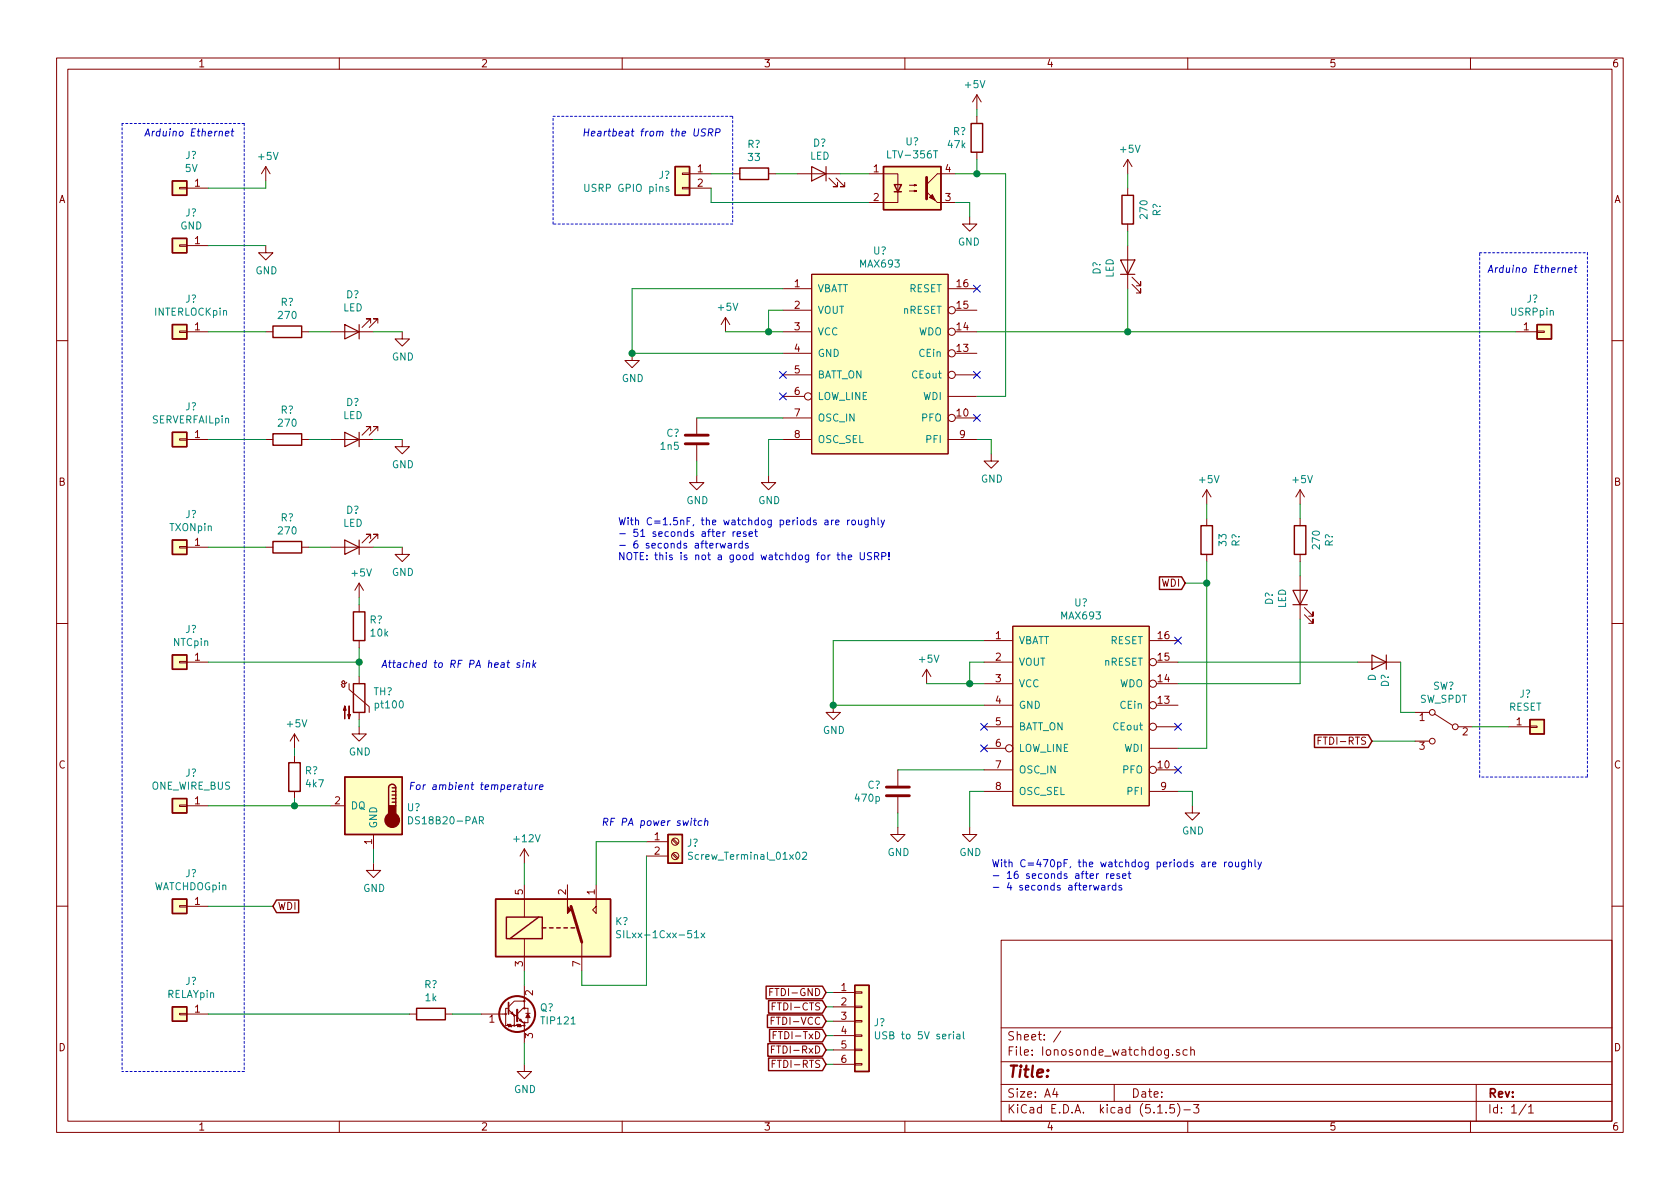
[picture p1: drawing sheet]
EESchema Schematic File Version 4
EELAYER 30 0
EELAYER END
$Descr A4 11693 8268
encoding utf-8
Sheet 1 1
Title ""
Date ""
Rev ""
Comp ""
Comment1 ""
Comment2 ""
Comment3 ""
Comment4 ""
$EndDescr
$Comp
L Transistor_BJT:TIP121 Q?
U 1 1
P 3550 7050
F 0 "Q?" H 3757 7096 50  0000 L CNN
F 1 "TIP121" H 3757 7005 50  0000 L CNN
F 2 "Package_TO_SOT_THT:TO-220-3_Vertical" H 3750 6975 50  0001 L CIN
F 3 "http://www.fairchildsemi.com/ds/TI/TIP120.pdf" H 3550 7050 50  0001 L CNN
	1    3550 7050
	1    0    0    -1  
$EndComp
$Comp
L power:GND #PWR?
U 1 1
P 3650 7400
F 0 "#PWR?" H 3650 7150 50  0001 C CNN
F 1 "GND" H 3655 7227 50  0000 C CNN
F 2 "" H 3650 7400 50  0001 C CNN
F 3 "" H 3650 7400 50  0001 C CNN
	1    3650 7400
	1    0    0    -1  
$EndComp
$Comp
L Relay:SILxx-1Cxx-51x K?
U 1 1
P 3850 6450
F 0 "K?" H 4280 6496 50  0000 L CNN
F 1 "SILxx-1Cxx-51x" H 4280 6405 50  0000 L CNN
F 2 "Relay_THT:Relay_SPDT_StandexMeder_SIL_Form1C" H 4300 6400 50  0001 L CNN
F 3 "https://standexelectronics.com/wp-content/uploads/datasheet_reed_relay_SIL.pdf" H 3850 6450 50  0001 C CNN
	1    3850 6450
	1    0    0    -1  
$EndComp
$Comp
L power:+12V #PWR?
U 1 1
P 3650 6000
F 0 "#PWR?" H 3650 5850 50  0001 C CNN
F 1 "+12V" H 3665 6173 50  0000 C CNN
F 2 "" H 3650 6000 50  0001 C CNN
F 3 "" H 3650 6000 50  0001 C CNN
	1    3650 6000
	1    0    0    -1  
$EndComp
$Comp
L Device:R R?
U 1 1
P 3000 7050
F 0 "R?" V 2793 7050 50  0000 C CNN
F 1 "1k" V 2884 7050 50  0000 C CNN
F 2 "" V 2930 7050 50  0001 C CNN
F 3 "~" H 3000 7050 50  0001 C CNN
	1    3000 7050
	0    1    1    0   
$EndComp
Wire Wire Line
	3150 7050 3350 7050
Wire Wire Line
	3650 7400 3650 7250
Wire Wire Line
	3650 6850 3650 6750
Wire Wire Line
	3650 6150 3650 6000
$Comp
L Connector_Generic:Conn_01x01 J?
U 1 1
P 1250 2300
F 0 "J?" H 1168 2075 50  0000 C CNN
F 1 "INTERLOCKpin" H 1168 2166 50  0000 C CNN
F 2 "" H 1250 2300 50  0001 C CNN
F 3 "~" H 1250 2300 50  0001 C CNN
	1    1250 2300
	-1   0    0    1   
$EndComp
$Comp
L Connector_Generic:Conn_01x01 J?
U 1 1
P 1250 3050
F 0 "J?" H 1168 2825 50  0000 C CNN
F 1 "SERVERFAILpin" H 1168 2916 50  0000 C CNN
F 2 "" H 1250 3050 50  0001 C CNN
F 3 "~" H 1250 3050 50  0001 C CNN
	1    1250 3050
	-1   0    0    1   
$EndComp
$Comp
L Connector_Generic:Conn_01x01 J?
U 1 1
P 1250 3800
F 0 "J?" H 1168 3575 50  0000 C CNN
F 1 "TXONpin" H 1168 3666 50  0000 C CNN
F 2 "" H 1250 3800 50  0001 C CNN
F 3 "~" H 1250 3800 50  0001 C CNN
	1    1250 3800
	-1   0    0    1   
$EndComp
$Comp
L Connector_Generic:Conn_01x01 J?
U 1 1
P 1250 7050
F 0 "J?" H 1168 6825 50  0000 C CNN
F 1 "RELAYpin" H 1168 6916 50  0000 C CNN
F 2 "" H 1250 7050 50  0001 C CNN
F 3 "~" H 1250 7050 50  0001 C CNN
	1    1250 7050
	-1   0    0    1   
$EndComp
$Comp
L Connector_Generic:Conn_01x01 J?
U 1 1
P 10750 2300
F 0 "J?" H 10668 2075 50  0000 C CNN
F 1 "USRPpin" H 10668 2166 50  0000 C CNN
F 2 "" H 10750 2300 50  0001 C CNN
F 3 "~" H 10750 2300 50  0001 C CNN
	1    10750 2300
	1    0    0    1   
$EndComp
$Comp
L Connector_Generic:Conn_01x01 J?
U 1 1
P 1250 4600
F 0 "J?" H 1168 4375 50  0000 C CNN
F 1 "NTCpin" H 1168 4466 50  0000 C CNN
F 2 "" H 1250 4600 50  0001 C CNN
F 3 "~" H 1250 4600 50  0001 C CNN
	1    1250 4600
	-1   0    0    1   
$EndComp
$Comp
L Connector_Generic:Conn_01x01 J?
U 1 1
P 1250 5600
F 0 "J?" H 1168 5375 50  0000 C CNN
F 1 "ONE_WIRE_BUS" H 1168 5466 50  0000 C CNN
F 2 "" H 1250 5600 50  0001 C CNN
F 3 "~" H 1250 5600 50  0001 C CNN
	1    1250 5600
	-1   0    0    1   
$EndComp
$Comp
L Device:R R?
U 1 1
P 2000 2300
F 0 "R?" V 1793 2300 50  0000 C CNN
F 1 "270" V 1884 2300 50  0000 C CNN
F 2 "" V 1930 2300 50  0001 C CNN
F 3 "~" H 2000 2300 50  0001 C CNN
	1    2000 2300
	0    1    1    0   
$EndComp
$Comp
L Device:LED D?
U 1 1
P 2450 2300
F 0 "D?" H 2443 2045 50  0000 C CNN
F 1 "LED" H 2443 2136 50  0000 C CNN
F 2 "" H 2450 2300 50  0001 C CNN
F 3 "~" H 2450 2300 50  0001 C CNN
	1    2450 2300
	-1   0    0    1   
$EndComp
$Comp
L power:GND #PWR?
U 1 1
P 2800 2300
F 0 "#PWR?" H 2800 2050 50  0001 C CNN
F 1 "GND" H 2805 2127 50  0000 C CNN
F 2 "" H 2800 2300 50  0001 C CNN
F 3 "" H 2800 2300 50  0001 C CNN
	1    2800 2300
	1    0    0    -1  
$EndComp
Wire Wire Line
	1450 2300 1850 2300
Wire Wire Line
	2150 2300 2300 2300
Wire Wire Line
	2600 2300 2800 2300
$Comp
L Device:R R?
U 1 1
P 2000 3050
F 0 "R?" V 1793 3050 50  0000 C CNN
F 1 "270" V 1884 3050 50  0000 C CNN
F 2 "" V 1930 3050 50  0001 C CNN
F 3 "~" H 2000 3050 50  0001 C CNN
	1    2000 3050
	0    1    1    0   
$EndComp
$Comp
L Device:LED D?
U 1 1
P 2450 3050
F 0 "D?" H 2443 2795 50  0000 C CNN
F 1 "LED" H 2443 2886 50  0000 C CNN
F 2 "" H 2450 3050 50  0001 C CNN
F 3 "~" H 2450 3050 50  0001 C CNN
	1    2450 3050
	-1   0    0    1   
$EndComp
$Comp
L power:GND #PWR?
U 1 1
P 2800 3050
F 0 "#PWR?" H 2800 2800 50  0001 C CNN
F 1 "GND" H 2805 2877 50  0000 C CNN
F 2 "" H 2800 3050 50  0001 C CNN
F 3 "" H 2800 3050 50  0001 C CNN
	1    2800 3050
	1    0    0    -1  
$EndComp
Wire Wire Line
	1450 3050 1850 3050
Wire Wire Line
	2150 3050 2300 3050
Wire Wire Line
	2600 3050 2800 3050
$Comp
L Device:R R?
U 1 1
P 2000 3800
F 0 "R?" V 1793 3800 50  0000 C CNN
F 1 "270" V 1884 3800 50  0000 C CNN
F 2 "" V 1930 3800 50  0001 C CNN
F 3 "~" H 2000 3800 50  0001 C CNN
	1    2000 3800
	0    1    1    0   
$EndComp
$Comp
L Device:LED D?
U 1 1
P 2450 3800
F 0 "D?" H 2443 3545 50  0000 C CNN
F 1 "LED" H 2443 3636 50  0000 C CNN
F 2 "" H 2450 3800 50  0001 C CNN
F 3 "~" H 2450 3800 50  0001 C CNN
	1    2450 3800
	-1   0    0    1   
$EndComp
$Comp
L power:GND #PWR?
U 1 1
P 2800 3800
F 0 "#PWR?" H 2800 3550 50  0001 C CNN
F 1 "GND" H 2805 3627 50  0000 C CNN
F 2 "" H 2800 3800 50  0001 C CNN
F 3 "" H 2800 3800 50  0001 C CNN
	1    2800 3800
	1    0    0    -1  
$EndComp
Wire Wire Line
	2800 3800 2600 3800
Wire Wire Line
	2300 3800 2150 3800
Wire Wire Line
	1850 3800 1450 3800
$Comp
L Sensor_Temperature:DS18B20-PAR U?
U 1 1
P 2600 5600
F 0 "U?" H 2370 5589 50  0000 R CNN
F 1 "DS18B20-PAR" H 2370 5498 50  0000 R CNN
F 2 "Package_TO_SOT_THT:TO-92_Inline" H 1600 5350 50  0001 C CNN
F 3 "http://datasheets.maximintegrated.com/en/ds/DS18B20-PAR.pdf" H 2450 5850 50  0001 C CNN
	1    2600 5600
	-1   0    0    -1  
$EndComp
$Comp
L Connector_Generic:Conn_01x01 J?
U 1 1
P 1250 1700
F 0 "J?" H 1168 1475 50  0000 C CNN
F 1 "GND" H 1168 1566 50  0000 C CNN
F 2 "" H 1250 1700 50  0001 C CNN
F 3 "~" H 1250 1700 50  0001 C CNN
	1    1250 1700
	-1   0    0    1   
$EndComp
$Comp
L power:GND #PWR?
U 1 1
P 1850 1700
F 0 "#PWR?" H 1850 1450 50  0001 C CNN
F 1 "GND" H 1855 1527 50  0000 C CNN
F 2 "" H 1850 1700 50  0001 C CNN
F 3 "" H 1850 1700 50  0001 C CNN
	1    1850 1700
	1    0    0    -1  
$EndComp
$Comp
L power:GND #PWR?
U 1 1
P 2600 6000
F 0 "#PWR?" H 2600 5750 50  0001 C CNN
F 1 "GND" H 2605 5827 50  0000 C CNN
F 2 "" H 2600 6000 50  0001 C CNN
F 3 "" H 2600 6000 50  0001 C CNN
	1    2600 6000
	1    0    0    -1  
$EndComp
Wire Wire Line
	2600 6000 2600 5900
$Comp
L Connector_Generic:Conn_01x01 J?
U 1 1
P 1250 1300
F 0 "J?" H 1168 1075 50  0000 C CNN
F 1 "5V" H 1168 1166 50  0000 C CNN
F 2 "" H 1250 1300 50  0001 C CNN
F 3 "~" H 1250 1300 50  0001 C CNN
	1    1250 1300
	-1   0    0    1   
$EndComp
$Comp
L power:+5V #PWR?
U 1 1
P 1850 1250
F 0 "#PWR?" H 1850 1100 50  0001 C CNN
F 1 "+5V" H 1865 1423 50  0000 C CNN
F 2 "" H 1850 1250 50  0001 C CNN
F 3 "" H 1850 1250 50  0001 C CNN
	1    1850 1250
	1    0    0    -1  
$EndComp
$Comp
L Device:R R?
U 1 1
P 2050 5400
F 0 "R?" H 2120 5446 50  0000 L CNN
F 1 "4k7" H 2120 5355 50  0000 L CNN
F 2 "" V 1980 5400 50  0001 C CNN
F 3 "~" H 2050 5400 50  0001 C CNN
	1    2050 5400
	1    0    0    -1  
$EndComp
$Comp
L power:+5V #PWR?
U 1 1
P 2050 5200
F 0 "#PWR?" H 2050 5050 50  0001 C CNN
F 1 "+5V" H 2065 5373 50  0000 C CNN
F 2 "" H 2050 5200 50  0001 C CNN
F 3 "" H 2050 5200 50  0001 C CNN
	1    2050 5200
	1    0    0    -1  
$EndComp
Wire Wire Line
	2050 5200 2050 5250
Wire Wire Line
	2050 5550 2050 5600
Connection ~ 2050 5600
Wire Wire Line
	2050 5600 2300 5600
$Comp
L Device:Thermistor_NTC TH?
U 1 1
P 2500 4850
F 0 "TH?" H 2598 4896 50  0000 L CNN
F 1 "pt100" H 2598 4805 50  0000 L CNN
F 2 "" H 2500 4900 50  0001 C CNN
F 3 "~" H 2500 4900 50  0001 C CNN
	1    2500 4850
	1    0    0    -1  
$EndComp
$Comp
L Device:R R?
U 1 1
P 2500 4350
F 0 "R?" H 2570 4396 50  0000 L CNN
F 1 "10k" H 2570 4305 50  0000 L CNN
F 2 "" V 2430 4350 50  0001 C CNN
F 3 "~" H 2500 4350 50  0001 C CNN
	1    2500 4350
	1    0    0    -1  
$EndComp
Wire Wire Line
	2500 4600 2500 4500
Wire Wire Line
	2500 4700 2500 4600
Connection ~ 2500 4600
$Comp
L power:GND #PWR?
U 1 1
P 2500 5050
F 0 "#PWR?" H 2500 4800 50  0001 C CNN
F 1 "GND" H 2505 4877 50  0000 C CNN
F 2 "" H 2500 5050 50  0001 C CNN
F 3 "" H 2500 5050 50  0001 C CNN
	1    2500 5050
	1    0    0    -1  
$EndComp
$Comp
L power:+5V #PWR?
U 1 1
P 2500 4150
F 0 "#PWR?" H 2500 4000 50  0001 C CNN
F 1 "+5V" H 2515 4323 50  0000 C CNN
F 2 "" H 2500 4150 50  0001 C CNN
F 3 "" H 2500 4150 50  0001 C CNN
	1    2500 4150
	1    0    0    -1  
$EndComp
Wire Wire Line
	2500 4150 2500 4200
Wire Wire Line
	2500 5000 2500 5050
$Comp
L Isolator:LTV-356T U?
U 1 1
P 6350 1300
F 0 "U?" H 6350 1625 50  0000 C CNN
F 1 "LTV-356T" H 6350 1534 50  0000 C CNN
F 2 "Package_SO:SO-4_4.4x3.6mm_P2.54mm" H 6150 1100 50  0001 L CIN
F 3 "http://optoelectronics.liteon.com/upload/download/DS70-2001-010/S_110_LTV-356T%2020140520.pdf" H 6350 1300 50  0001 L CNN
	1    6350 1300
	1    0    0    -1  
$EndComp
$Comp
L power:GND #PWR?
U 1 1
P 6750 1500
F 0 "#PWR?" H 6750 1250 50  0001 C CNN
F 1 "GND" H 6755 1327 50  0000 C CNN
F 2 "" H 6750 1500 50  0001 C CNN
F 3 "" H 6750 1500 50  0001 C CNN
	1    6750 1500
	-1   0    0    -1  
$EndComp
Wire Wire Line
	6750 1500 6750 1400
Wire Wire Line
	6750 1400 6650 1400
Wire Wire Line
	6650 1200 6800 1200
Text Notes 1000 950  0    50   Italic 0
Arduino Ethernet
Wire Wire Line
	1850 1300 1850 1250
Wire Wire Line
	1450 1300 1850 1300
$Comp
L Device:R R?
U 1 1
P 6800 950
F 0 "R?" H 6870 996 50  0000 L CNN
F 1 "47k" H 6870 905 50  0000 L CNN
F 2 "" V 6730 950 50  0001 C CNN
F 3 "~" H 6800 950 50  0001 C CNN
	1    6800 950 
	-1   0    0    -1  
$EndComp
$Comp
L power:+5V #PWR?
U 1 1
P 6800 750
F 0 "#PWR?" H 6800 600 50  0001 C CNN
F 1 "+5V" H 6815 923 50  0000 C CNN
F 2 "" H 6800 750 50  0001 C CNN
F 3 "" H 6800 750 50  0001 C CNN
	1    6800 750 
	-1   0    0    -1  
$EndComp
Wire Wire Line
	6800 750  6800 800 
Wire Wire Line
	6800 1100 6800 1200
$Comp
L Device:LED D?
U 1 1
P 5700 1200
F 0 "D?" H 5693 1416 50  0000 C CNN
F 1 "LED" H 5693 1325 50  0000 C CNN
F 2 "" H 5700 1200 50  0001 C CNN
F 3 "~" H 5700 1200 50  0001 C CNN
	1    5700 1200
	-1   0    0    -1  
$EndComp
$Comp
L Device:R R?
U 1 1
P 5250 1200
F 0 "R?" V 5043 1200 50  0000 C CNN
F 1 "33" V 5134 1200 50  0000 C CNN
F 2 "" V 5180 1200 50  0001 C CNN
F 3 "~" H 5250 1200 50  0001 C CNN
	1    5250 1200
	0    -1   1    0   
$EndComp
$Comp
L Connector_Generic:Conn_01x02 J?
U 1 1
P 4750 1200
F 0 "J?" H 4830 1192 50  0000 L CNN
F 1 "USRP GPIO pins" H 4830 1101 50  0000 L CNN
F 2 "" H 4750 1200 50  0001 C CNN
F 3 "~" H 4750 1200 50  0001 C CNN
	1    4750 1200
	-1   0    0    -1  
$EndComp
Wire Wire Line
	4950 1200 5100 1200
Wire Wire Line
	5400 1200 5550 1200
Wire Wire Line
	5850 1200 6050 1200
Wire Wire Line
	6050 1400 4950 1400
Wire Wire Line
	4950 1400 4950 1300
Wire Notes Line
	1700 850  850  850 
Wire Notes Line
	850  850  850  7450
Wire Wire Line
	1450 1700 1850 1700
Wire Notes Line
	1700 850  1700 7450
Wire Notes Line
	1700 7450 850  7450
Wire Wire Line
	1450 4600 2500 4600
Wire Wire Line
	1450 5600 2050 5600
Wire Wire Line
	1450 7050 2850 7050
$Comp
L Switch:SW_SPDT SW?
U 1 1
P 10050 5050
F 0 "SW?" H 10050 5335 50  0000 C CNN
F 1 "SW_SPDT" H 10050 5244 50  0000 C CNN
F 2 "" H 10050 5050 50  0001 C CNN
F 3 "~" H 10050 5050 50  0001 C CNN
	1    10050 5050
	-1   0    0    -1  
$EndComp
$Comp
L Connector_Generic:Conn_01x06 J?
U 1 1
P 6000 7100
F 0 "J?" H 6080 7092 50  0000 L CNN
F 1 "USB to 5V serial" H 6080 7001 50  0000 L CNN
F 2 "" H 6000 7100 50  0001 C CNN
F 3 "~" H 6000 7100 50  0001 C CNN
	1    6000 7100
	1    0    0    -1  
$EndComp
Text GLabel 5750 6900 0    50   Input ~ 0
FTDI-GND
Text GLabel 5750 7000 0    50   Input ~ 0
FTDI-CTS
Text GLabel 5750 7100 0    50   Input ~ 0
FTDI-VCC
Text GLabel 5750 7200 0    50   Input ~ 0
FTDI-TxD
Text GLabel 5750 7300 0    50   Input ~ 0
FTDI-RxD
Text GLabel 5750 7400 0    50   Input ~ 0
FTDI-RTS
Wire Wire Line
	5800 6900 5750 6900
Wire Wire Line
	5800 7000 5750 7000
Wire Wire Line
	5800 7100 5750 7100
Wire Wire Line
	5800 7200 5750 7200
Wire Wire Line
	5800 7300 5750 7300
Wire Wire Line
	5800 7400 5750 7400
$Comp
L Connector_Generic:Conn_01x01 J?
U 1 1
P 1250 6300
F 0 "J?" H 1168 6075 50  0000 C CNN
F 1 "WATCHDOGpin" H 1168 6166 50  0000 C CNN
F 2 "" H 1250 6300 50  0001 C CNN
F 3 "~" H 1250 6300 50  0001 C CNN
	1    1250 6300
	-1   0    0    1   
$EndComp
Wire Wire Line
	1900 6300 1450 6300
Text GLabel 1900 6300 2    50   Input ~ 0
WDI
$Comp
L Connector:Screw_Terminal_01x02 J?
U 1 1
P 4700 5850
F 0 "J?" H 4780 5842 50  0000 L CNN
F 1 "Screw_Terminal_01x02" H 4780 5751 50  0000 L CNN
F 2 "" H 4700 5850 50  0001 C CNN
F 3 "~" H 4700 5850 50  0001 C CNN
	1    4700 5850
	1    0    0    -1  
$EndComp
Wire Wire Line
	4500 5950 4500 6850
Wire Wire Line
	4500 6850 4050 6850
Wire Wire Line
	4050 6850 4050 6750
Wire Wire Line
	4150 6150 4150 5850
Wire Wire Line
	4150 5850 4500 5850
Text Notes 4950 5750 2    50   Italic 0
RF PA power switch
Text Notes 3750 4650 2    50   Italic 0
Attached to RF PA heat sink
Text Notes 3800 5500 2    50   Italic 0
For ambient temperature
Text Notes 4050 950  0    50   Italic 0
Heartbeat from the USRP
$Comp
L Connector_Generic:Conn_01x01 J?
U 1 1
P 10700 5050
F 0 "J?" H 10618 4825 50  0000 C CNN
F 1 "RESET" H 10618 4916 50  0000 C CNN
F 2 "" H 10700 5050 50  0001 C CNN
F 3 "~" H 10700 5050 50  0001 C CNN
	1    10700 5050
	1    0    0    1   
$EndComp
Wire Wire Line
	9550 5150 9850 5150
Wire Wire Line
	9750 4950 9850 4950
Wire Wire Line
	9750 4600 9750 4950
Wire Wire Line
	9050 4000 9050 3900
Wire Wire Line
	9050 3600 9050 3500
Wire Wire Line
	9050 4750 9050 4300
Wire Wire Line
	8200 4750 9050 4750
$Comp
L Device:LED D?
U 1 1
P 9050 4150
F 0 "D?" H 9043 4366 50  0000 C CNN
F 1 "LED" H 9043 4275 50  0000 C CNN
F 2 "" H 9050 4150 50  0001 C CNN
F 3 "~" H 9050 4150 50  0001 C CNN
	1    9050 4150
	0    -1   -1   0   
$EndComp
$Comp
L Device:R R?
U 1 1
P 9050 3750
F 0 "R?" V 8843 3750 50  0000 C CNN
F 1 "270" V 8934 3750 50  0000 C CNN
F 2 "" V 8980 3750 50  0001 C CNN
F 3 "~" H 9050 3750 50  0001 C CNN
	1    9050 3750
	-1   0    0    1   
$EndComp
$Comp
L power:+5V #PWR?
U 1 1
P 9050 3500
F 0 "#PWR?" H 9050 3350 50  0001 C CNN
F 1 "+5V" H 9065 3673 50  0000 C CNN
F 2 "" H 9050 3500 50  0001 C CNN
F 3 "" H 9050 3500 50  0001 C CNN
	1    9050 3500
	1    0    0    -1  
$EndComp
Connection ~ 8400 4050
Wire Wire Line
	8400 5200 8400 4050
Wire Wire Line
	8200 5200 8400 5200
Wire Wire Line
	6250 5750 6250 5650
Wire Wire Line
	6750 5500 6750 5750
$Comp
L power:GND #PWR?
U 1 1
P 6250 5750
F 0 "#PWR?" H 6250 5500 50  0001 C CNN
F 1 "GND" H 6255 5577 50  0000 C CNN
F 2 "" H 6250 5750 50  0001 C CNN
F 3 "" H 6250 5750 50  0001 C CNN
	1    6250 5750
	1    0    0    -1  
$EndComp
Wire Wire Line
	6250 5350 6850 5350
Wire Wire Line
	6850 5500 6750 5500
Wire Wire Line
	8300 5500 8300 5600
Wire Wire Line
	8200 5500 8300 5500
$Comp
L power:GND #PWR?
U 1 1
P 8300 5600
F 0 "#PWR?" H 8300 5350 50  0001 C CNN
F 1 "GND" H 8305 5427 50  0000 C CNN
F 2 "" H 8300 5600 50  0001 C CNN
F 3 "" H 8300 5600 50  0001 C CNN
	1    8300 5600
	1    0    0    -1  
$EndComp
$Comp
L power:GND #PWR?
U 1 1
P 6750 5750
F 0 "#PWR?" H 6750 5500 50  0001 C CNN
F 1 "GND" H 6755 5577 50  0000 C CNN
F 2 "" H 6750 5750 50  0001 C CNN
F 3 "" H 6750 5750 50  0001 C CNN
	1    6750 5750
	1    0    0    -1  
$EndComp
Wire Wire Line
	8250 4050 8400 4050
Text GLabel 8250 4050 0    50   Input ~ 0
WDI
Wire Wire Line
	8400 3900 8400 4050
Wire Wire Line
	8400 3500 8400 3600
$Comp
L power:+5V #PWR?
U 1 1
P 8400 3500
F 0 "#PWR?" H 8400 3350 50  0001 C CNN
F 1 "+5V" H 8415 3673 50  0000 C CNN
F 2 "" H 8400 3500 50  0001 C CNN
F 3 "" H 8400 3500 50  0001 C CNN
	1    8400 3500
	1    0    0    -1  
$EndComp
$Comp
L Device:R R?
U 1 1
P 8400 3750
F 0 "R?" V 8193 3750 50  0000 C CNN
F 1 "33" V 8284 3750 50  0000 C CNN
F 2 "" V 8330 3750 50  0001 C CNN
F 3 "~" H 8400 3750 50  0001 C CNN
	1    8400 3750
	-1   0    0    1   
$EndComp
NoConn ~ 6850 5200
NoConn ~ 8200 5350
NoConn ~ 8200 5050
NoConn ~ 8200 4450
NoConn ~ 6850 5050
Connection ~ 5800 4900
Wire Wire Line
	5800 4450 5800 4900
Wire Wire Line
	6850 4450 5800 4450
Wire Wire Line
	6750 4750 6850 4750
Connection ~ 6750 4750
Wire Wire Line
	6750 4600 6750 4750
Wire Wire Line
	6850 4600 6750 4600
Wire Wire Line
	6450 4750 6750 4750
$Comp
L power:+5V #PWR?
U 1 1
P 6450 4750
F 0 "#PWR?" H 6450 4600 50  0001 C CNN
F 1 "+5V" H 6465 4923 50  0000 C CNN
F 2 "" H 6450 4750 50  0001 C CNN
F 3 "" H 6450 4750 50  0001 C CNN
	1    6450 4750
	1    0    0    -1  
$EndComp
Wire Wire Line
	6850 4900 5800 4900
$Comp
L power:GND #PWR?
U 1 1
P 5800 4900
F 0 "#PWR?" H 5800 4650 50  0001 C CNN
F 1 "GND" H 5805 4727 50  0000 C CNN
F 2 "" H 5800 4900 50  0001 C CNN
F 3 "" H 5800 4900 50  0001 C CNN
	1    5800 4900
	1    0    0    -1  
$EndComp
$Comp
L Ionosonde_watchdog:MAX693 U?
U 1 1
P 7500 4300
F 0 "U?" H 7525 4415 50  0000 C CNN
F 1 "MAX693" H 7525 4324 50  0000 C CNN
F 2 "" H 7500 4300 50  0001 C CNN
F 3 "" H 7500 4300 50  0001 C CNN
	1    7500 4300
	1    0    0    -1  
$EndComp
Text GLabel 9550 5150 0    50   Input ~ 0
FTDI-RTS
$Comp
L Device:C C?
U 1 1
P 6250 5500
F 0 "C?" H 6365 5546 50  0000 L CNN
F 1 "470p" H 6365 5455 50  0000 L CNN
F 2 "" H 6288 5350 50  0001 C CNN
F 3 "~" H 6250 5500 50  0001 C CNN
	1    6250 5500
	-1   0    0    -1  
$EndComp
Wire Wire Line
	7850 1700 7850 1600
Wire Wire Line
	7850 1300 7850 1200
$Comp
L Device:LED D?
U 1 1
P 7850 1850
F 0 "D?" H 7843 2066 50  0000 C CNN
F 1 "LED" H 7843 1975 50  0000 C CNN
F 2 "" H 7850 1850 50  0001 C CNN
F 3 "~" H 7850 1850 50  0001 C CNN
	1    7850 1850
	0    -1   -1   0   
$EndComp
$Comp
L Device:R R?
U 1 1
P 7850 1450
F 0 "R?" V 7643 1450 50  0000 C CNN
F 1 "270" V 7734 1450 50  0000 C CNN
F 2 "" V 7780 1450 50  0001 C CNN
F 3 "~" H 7850 1450 50  0001 C CNN
	1    7850 1450
	-1   0    0    1   
$EndComp
$Comp
L power:+5V #PWR?
U 1 1
P 7850 1200
F 0 "#PWR?" H 7850 1050 50  0001 C CNN
F 1 "+5V" H 7865 1373 50  0000 C CNN
F 2 "" H 7850 1200 50  0001 C CNN
F 3 "" H 7850 1200 50  0001 C CNN
	1    7850 1200
	1    0    0    -1  
$EndComp
Wire Wire Line
	6800 2750 7000 2750
Wire Wire Line
	4850 3300 4850 3200
Wire Wire Line
	5350 3050 5350 3300
$Comp
L power:GND #PWR?
U 1 1
P 4850 3300
F 0 "#PWR?" H 4850 3050 50  0001 C CNN
F 1 "GND" H 4855 3127 50  0000 C CNN
F 2 "" H 4850 3300 50  0001 C CNN
F 3 "" H 4850 3300 50  0001 C CNN
	1    4850 3300
	1    0    0    -1  
$EndComp
Wire Wire Line
	4850 2900 5450 2900
Wire Wire Line
	5450 3050 5350 3050
Wire Wire Line
	6900 3050 6900 3150
Wire Wire Line
	6800 3050 6900 3050
$Comp
L power:GND #PWR?
U 1 1
P 6900 3150
F 0 "#PWR?" H 6900 2900 50  0001 C CNN
F 1 "GND" H 6905 2977 50  0000 C CNN
F 2 "" H 6900 3150 50  0001 C CNN
F 3 "" H 6900 3150 50  0001 C CNN
	1    6900 3150
	1    0    0    -1  
$EndComp
$Comp
L power:GND #PWR?
U 1 1
P 5350 3300
F 0 "#PWR?" H 5350 3050 50  0001 C CNN
F 1 "GND" H 5355 3127 50  0000 C CNN
F 2 "" H 5350 3300 50  0001 C CNN
F 3 "" H 5350 3300 50  0001 C CNN
	1    5350 3300
	1    0    0    -1  
$EndComp
NoConn ~ 5450 2750
NoConn ~ 6800 2900
NoConn ~ 6800 2600
NoConn ~ 6800 2000
NoConn ~ 5450 2600
Connection ~ 4400 2450
Wire Wire Line
	4400 2000 4400 2450
Wire Wire Line
	5450 2000 4400 2000
Wire Wire Line
	5350 2300 5450 2300
Connection ~ 5350 2300
Wire Wire Line
	5350 2150 5350 2300
Wire Wire Line
	5450 2150 5350 2150
Wire Wire Line
	5050 2300 5350 2300
$Comp
L power:+5V #PWR?
U 1 1
P 5050 2300
F 0 "#PWR?" H 5050 2150 50  0001 C CNN
F 1 "+5V" H 5065 2473 50  0000 C CNN
F 2 "" H 5050 2300 50  0001 C CNN
F 3 "" H 5050 2300 50  0001 C CNN
	1    5050 2300
	1    0    0    -1  
$EndComp
Wire Wire Line
	5450 2450 4400 2450
$Comp
L power:GND #PWR?
U 1 1
P 4400 2450
F 0 "#PWR?" H 4400 2200 50  0001 C CNN
F 1 "GND" H 4405 2277 50  0000 C CNN
F 2 "" H 4400 2450 50  0001 C CNN
F 3 "" H 4400 2450 50  0001 C CNN
	1    4400 2450
	1    0    0    -1  
$EndComp
$Comp
L Ionosonde_watchdog:MAX693 U?
U 1 1
P 6100 1850
F 0 "U?" H 6125 1965 50  0000 C CNN
F 1 "MAX693" H 6125 1874 50  0000 C CNN
F 2 "" H 6100 1850 50  0001 C CNN
F 3 "" H 6100 1850 50  0001 C CNN
	1    6100 1850
	1    0    0    -1  
$EndComp
$Comp
L Device:C C?
U 1 1
P 4850 3050
F 0 "C?" H 4965 3096 50  0000 L CNN
F 1 "1n5" H 4965 3005 50  0000 L CNN
F 2 "" H 4888 2900 50  0001 C CNN
F 3 "~" H 4850 3050 50  0001 C CNN
	1    4850 3050
	-1   0    0    -1  
$EndComp
Wire Wire Line
	7000 2750 7000 1200
Wire Wire Line
	7000 1200 6800 1200
Connection ~ 6800 1200
Wire Wire Line
	6800 2300 7850 2300
Wire Wire Line
	7850 2000 7850 2300
Wire Notes Line
	5100 800  5100 1550
Wire Notes Line
	5100 1550 3850 1550
Wire Notes Line
	3850 1550 3850 800 
Wire Notes Line
	3850 800  5100 800 
Text Notes 10350 1900 0    50   Italic 0
Arduino Ethernet
$Comp
L Device:D D?
U 1 1
P 9600 4600
F 0 "D?" V 9554 4679 50  0000 L CNN
F 1 "D" V 9645 4679 50  0000 L CNN
F 2 "" H 9600 4600 50  0001 C CNN
F 3 "~" H 9600 4600 50  0001 C CNN
	1    9600 4600
	-1   0    0    1   
$EndComp
Wire Wire Line
	8200 4600 9450 4600
Connection ~ 7850 2300
Wire Wire Line
	7850 2300 10550 2300
Wire Wire Line
	10250 5050 10500 5050
Wire Notes Line
	11050 1750 11050 5400
Wire Notes Line
	11050 5400 10300 5400
Wire Notes Line
	10300 5400 10300 1750
Wire Notes Line
	10300 1750 11050 1750
Text Notes 6900 6200 0    50   ~ 0
With C=470pF, the watchdog periods are roughly\n- 16 seconds after reset\n- 4 seconds afterwards
Text Notes 4300 3900 0    50   ~ 0
With C=1.5nF, the watchdog periods are roughly\n- 51 seconds after reset\n- 6 seconds afterwards\nNOTE: this is not a good watchdog for the USRP!
$EndSCHEMATC
